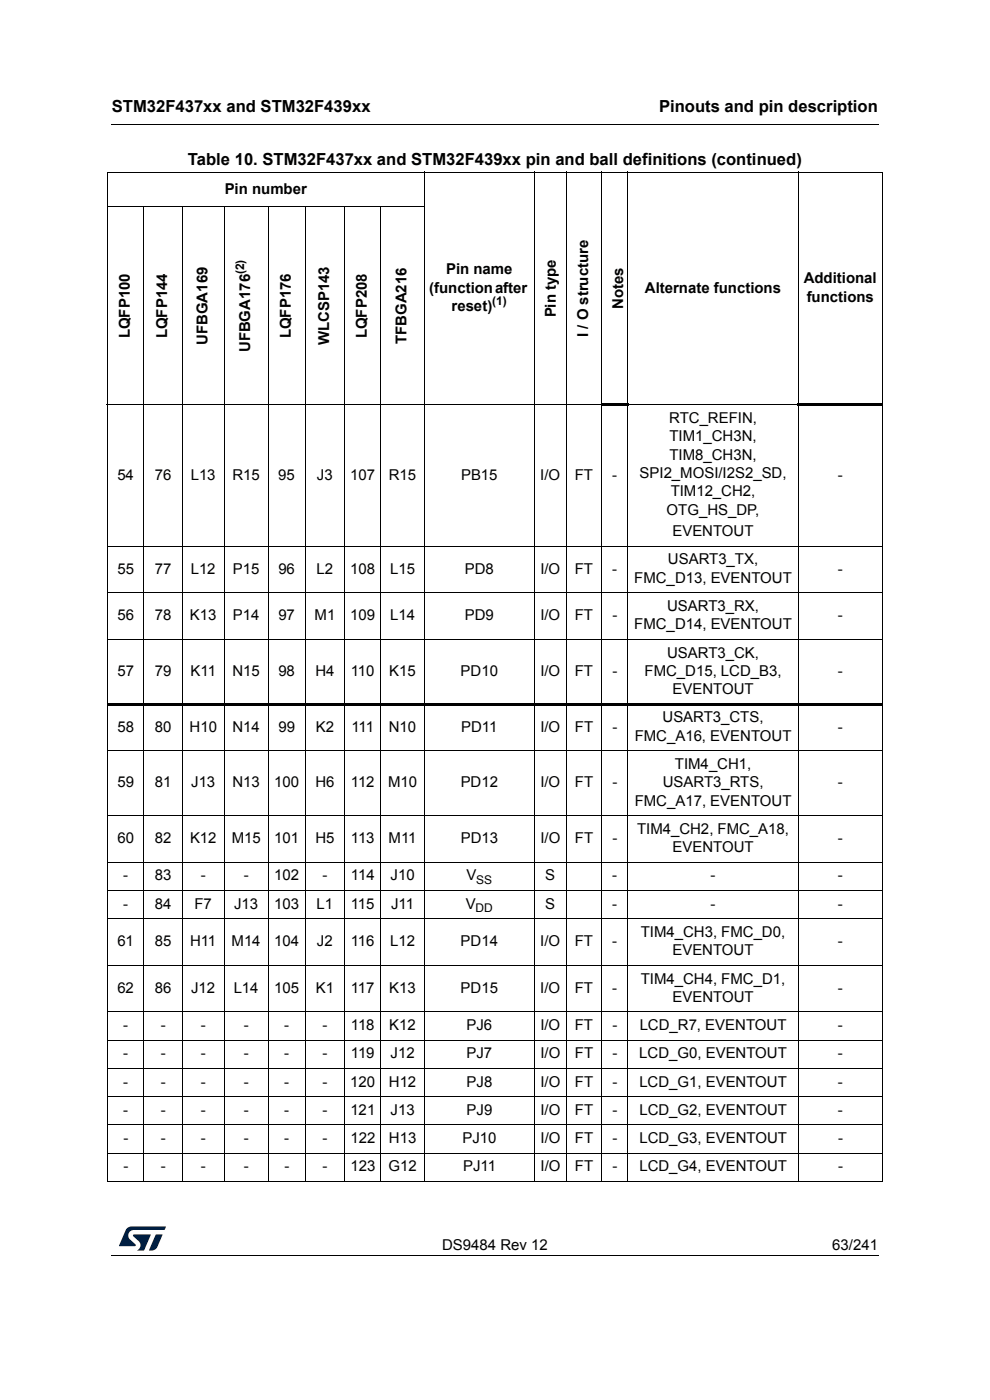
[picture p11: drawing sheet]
<svg xmlns="http://www.w3.org/2000/svg" width="210mm" height="297mm" viewBox="0 0 210 297" stroke-linecap="round" stroke-linejoin="round" font-family="sans-serif">
<path d="M23.6 26.2l.1 .2zM186.2 26.2l.1 .2zM23.6 266.2l.1 .2zM186.2 266.2l.1 .2z" fill="#000"/>
<path d="M23.7 26.3h162.5M23.7 266.3h162.5" fill="none" stroke="#000" stroke-width=".21"/>
<g fill="#001e41">
<path d="M26.9 260.6l.6-.4h.4l7.3 .1-.3 .6h-6.4a1.17 1.17 0 0 0-1.2 .7 1.17 1.17 0 0 0 .2 1.3l1.2 1.1 .1 .3h-3.5z"/>
<path d="M33.1 261.9h1.4l-1.1 2.6a1.37 1.37 0 0 1-1.8 .7z"/>
<path d="M28.3 261.9h3.7l-1.5 3.4h-1.4a1.23 1.23 0 0 0 .3-2l-1.1-1z"/>
</g>
<g fill="none" stroke="#000" stroke-width=".21">
<path d="M22.7 36.5h164.6M22.8 36.6v213.9M90 36.4v214.3M113.3 36.4v214.3M120.1 36.4v214.3M127.6 36.4v214.3M133.2 36.4v214.3M169.3 36.4v214.3M187.2 36.6v213.9M22.7 43.9h67.4M30.5 43.8v206.9M38.6 43.8v206.9"/>
<path d="M47.5 43.8v206.9M56.9 43.8v206.9M64.7 43.8v206.9M73.1 43.8v206.9M80.8 43.8v206.9M22.7 85.9h105M133.1 85.9h36.3M22.7 115.9h164.6M22.7 125.7h164.6M22.7 135.6h164.6M22.7 159.3h164.6M22.7 173h164.6"/>
<path d="M22.7 182.9h164.6M22.7 188.9h164.6M22.7 194.9h164.6M22.7 204.8h164.6M22.7 214.6h164.6M22.7 220.6h164.6M22.7 226.6h164.6M22.7 232.6h164.6M22.7 238.6h164.6M22.7 244.6h164.6M22.7 250.6h164.6"/>
</g>
<path d="M127.5 85.6h5.8v.5h-5.8zM169.2 85.6h18.1v.5h-18.1zM22.7 149.1h164.6v.6h-164.6z" fill="#000"/>
<g font-size="3.5">
<text x="23.7" y="23.9">STM32F437xx and STM32F439xx</text>
<text x="139.8" y="23.9">Pinouts and pin description</text>
<text x="39.9" y="35">Table 10. STM32F437xx and STM32F439xx pin and ball definitions (continued)</text>
</g>
<g font-size="3.2">
<text x="47.7" y="41.1">Pin number</text>
<text x="94.6" y="58.2">Pin name</text>
<text x="91" y="62.1">(function after</text>
<text x="95.8" y="65.9">reset)</text>
<text x="132.2" y="65.6" transform="rotate(-90 132.2 65.6)">Notes</text>
<text x="136.8" y="62.1">Alternate functions</text>
<text x="170.5" y="60.1">Additional</text>
<text x="171.1" y="64">functions</text>
<text x="27.5" y="71.8" transform="rotate(-90 27.5 71.8)">LQFP100</text>
<text x="35.5" y="71.8" transform="rotate(-90 35.5 71.8)">LQFP144</text>
<text x="61.7" y="71.8" transform="rotate(-90 61.7 71.8)">LQFP176</text>
<text x="77.8" y="71.8" transform="rotate(-90 77.8 71.8)">LQFP208</text>
<text x="117.9" y="67.4" transform="rotate(-90 117.9 67.4)">Pin type</text>
<text x="124.7" y="71.5" transform="rotate(-90 124.7 71.5)">I / O structure</text>
<text x="44" y="73.2" transform="rotate(-90 44 73.2)">UFBGA169</text>
<text x="53.1" y="74.7" transform="rotate(-90 53.1 74.7)">UFBGA176</text>
<text x="69.8" y="73.3" transform="rotate(-90 69.8 73.3)">WLCSP143</text>
<text x="86.3" y="73" transform="rotate(-90 86.3 73)">TFBGA216</text>
<text x="141.9" y="89.8">RTC_REFIN,</text>
<text x="142" y="93.6">TIM1_CH3N,</text>
<text x="24.9" y="101.8">54</text>
<text x="32.8" y="101.8">76</text>
<text x="40.5" y="101.8">L13</text>
<text x="49.3" y="101.8">R15</text>
<text x="59" y="101.8">95</text>
<text x="67.2" y="101.8">J3</text>
<text x="74.3" y="101.8">107</text>
<text x="82.5" y="101.8">R15</text>
<text x="97.8" y="101.8">PB15</text>
<text x="114.6" y="101.8">I/O</text>
<text x="121.9" y="101.8">FT</text>
<text x="129.9" y="101.8">-</text>
<text x="135.7" y="101.4">SPI2_MOSI/I2S2_SD,</text>
<text x="142" y="97.5">TIM8_CH3N,</text>
<text x="177.7" y="101.7">-</text>
<text x="142.3" y="105.3">TIM12_CH2,</text>
<text x="141.4" y="109.2">OTG_HS_DP,</text>
<text x="142.6" y="113.7">EVENTOUT</text>
<text x="141.7" y="119.7">USART3_TX,</text>
<text x="24.9" y="121.7">55</text>
<text x="32.8" y="121.7">77</text>
<text x="40.5" y="121.7">L12</text>
<text x="49.4" y="121.7">P15</text>
<text x="59" y="121.7">96</text>
<text x="67.2" y="121.7">L2</text>
<text x="74.3" y="121.7">108</text>
<text x="82.7" y="121.7">L15</text>
<text x="98.6" y="121.7">PD8</text>
<text x="114.6" y="121.7">I/O</text>
<text x="121.9" y="121.7">FT</text>
<text x="129.9" y="121.7">-</text>
<text x="134.5" y="123.6">FMC_D13, EVENTOUT</text>
<text x="177.7" y="121.7">-</text>
<text x="24.9" y="131.6">56</text>
<text x="32.8" y="131.6">78</text>
<text x="40.3" y="131.6">K13</text>
<text x="49.4" y="131.6">P14</text>
<text x="59" y="131.6">97</text>
<text x="66.7" y="131.6">M1</text>
<text x="74.3" y="131.6">109</text>
<text x="82.7" y="131.6">L14</text>
<text x="98.6" y="131.6">PD9</text>
<text x="114.6" y="131.6">I/O</text>
<text x="121.9" y="131.6">FT</text>
<text x="129.9" y="131.6">-</text>
<text x="141.5" y="129.6">USART3_RX,</text>
<text x="177.7" y="131.6">-</text>
<text x="134.6" y="133.5">FMC_D14, EVENTOUT</text>
<text x="24.9" y="143.4">57</text>
<text x="32.8" y="143.4">79</text>
<text x="40.4" y="143.4">K11</text>
<text x="49.3" y="143.4">N15</text>
<text x="59" y="143.4">98</text>
<text x="66.9" y="143.4">H4</text>
<text x="74.4" y="143.4">110</text>
<text x="82.6" y="143.4">K15</text>
<text x="97.7" y="143.4">PD10</text>
<text x="114.6" y="143.4">I/O</text>
<text x="121.9" y="143.4">FT</text>
<text x="129.9" y="143.4">-</text>
<text x="136.7" y="143.4">FMC_D15, LCD_B3,</text>
<text x="141.5" y="139.5">USART3_CK,</text>
<text x="177.7" y="143.4">-</text>
<text x="142.7" y="147.3">EVENTOUT</text>
<text x="24.9" y="155.2">58</text>
<text x="32.8" y="155.2">80</text>
<text x="40.2" y="155.2">H10</text>
<text x="49.3" y="155.2">N14</text>
<text x="59.1" y="155.2">99</text>
<text x="67" y="155.2">K2</text>
<text x="74.5" y="155.2">111</text>
<text x="82.5" y="155.2">N10</text>
<text x="97.8" y="155.2">PD11</text>
<text x="114.6" y="155.2">I/O</text>
<text x="121.9" y="155.2">FT</text>
<text x="129.9" y="155.2">-</text>
<text x="140.5" y="153.3">USART3_CTS,</text>
<text x="177.7" y="155.2">-</text>
<text x="134.6" y="157.1">FMC_A16, EVENTOUT</text>
<text x="24.9" y="167">59</text>
<text x="32.9" y="167">81</text>
<text x="40.6" y="167">J13</text>
<text x="49.3" y="167">N13</text>
<text x="58.2" y="167">100</text>
<text x="66.9" y="167">H6</text>
<text x="74.4" y="167">112</text>
<text x="82.3" y="167">M10</text>
<text x="97.7" y="167">PD12</text>
<text x="114.6" y="167">I/O</text>
<text x="121.9" y="167">FT</text>
<text x="129.9" y="167">-</text>
<text x="140.6" y="167">USART3_RTS,</text>
<text x="143.2" y="163.1">TIM4_CH1,</text>
<text x="177.7" y="167">-</text>
<text x="134.6" y="170.9">FMC_A17, EVENTOUT</text>
<text x="24.9" y="178.8">60</text>
<text x="32.9" y="178.8">82</text>
<text x="40.3" y="178.8">K12</text>
<text x="49.1" y="178.8">M15</text>
<text x="58.2" y="178.8">101</text>
<text x="66.9" y="178.8">H5</text>
<text x="74.4" y="178.8">113</text>
<text x="82.4" y="178.8">M11</text>
<text x="97.7" y="178.8">PD13</text>
<text x="114.6" y="178.8">I/O</text>
<text x="121.9" y="178.8">FT</text>
<text x="129.9" y="178.8">-</text>
<text x="135.1" y="176.9">TIM4_CH2, FMC_A18,</text>
<text x="177.7" y="178.8">-</text>
<text x="142.7" y="180.8">EVENTOUT</text>
<text x="26.2" y="186.8">-</text>
<text x="32.9" y="186.8">83</text>
<text x="42.6" y="186.8">-</text>
<text x="51.7" y="186.8">-</text>
<text x="58.2" y="186.8">102</text>
<text x="68.4" y="186.8">-</text>
<text x="74.4" y="186.8">114</text>
<text x="82.9" y="186.8">J10</text>
<text x="98.9" y="186.8">V</text>
<text x="115.7" y="186.8">S</text>
<text x="129.9" y="186.8">-</text>
<text x="150.7" y="186.8">-</text>
<text x="177.7" y="186.8">-</text>
<text x="26.1" y="192.8">-</text>
<text x="32.8" y="192.8">84</text>
<text x="41.2" y="192.8">F7</text>
<text x="49.6" y="192.8">J13</text>
<text x="58.2" y="192.8">103</text>
<text x="67.1" y="192.8">L1</text>
<text x="74.4" y="192.8">115</text>
<text x="82.9" y="192.8">J11</text>
<text x="98.8" y="192.8">V</text>
<text x="115.7" y="192.8">S</text>
<text x="129.9" y="192.8">-</text>
<text x="150.7" y="192.8">-</text>
<text x="177.7" y="192.8">-</text>
<text x="24.9" y="200.7">61</text>
<text x="32.8" y="200.7">85</text>
<text x="40.3" y="200.7">H11</text>
<text x="49.1" y="200.7">M14</text>
<text x="58.2" y="200.7">104</text>
<text x="67.2" y="200.7">J2</text>
<text x="74.4" y="200.7">116</text>
<text x="82.7" y="200.7">L12</text>
<text x="97.7" y="200.7">PD14</text>
<text x="114.6" y="200.7">I/O</text>
<text x="121.9" y="200.7">FT</text>
<text x="129.9" y="200.7">-</text>
<text x="135.9" y="198.8">TIM4_CH3, FMC_D0,</text>
<text x="142.6" y="202.7">EVENTOUT</text>
<text x="177.7" y="200.7">-</text>
<text x="135.9" y="208.6">TIM4_CH4, FMC_D1,</text>
<text x="24.9" y="210.6">62</text>
<text x="32.8" y="210.6">86</text>
<text x="40.5" y="210.6">J12</text>
<text x="49.6" y="210.6">L14</text>
<text x="58.2" y="210.6">105</text>
<text x="67" y="210.6">K1</text>
<text x="74.4" y="210.6">117</text>
<text x="82.6" y="210.6">K13</text>
<text x="97.7" y="210.6">PD15</text>
<text x="114.6" y="210.6">I/O</text>
<text x="121.9" y="210.6">FT</text>
<text x="129.9" y="210.6">-</text>
<text x="142.7" y="212.5">EVENTOUT</text>
<text x="177.7" y="210.6">-</text>
<text x="26.1" y="218.5">-</text>
<text x="34.1" y="218.5">-</text>
<text x="42.6" y="218.5">-</text>
<text x="51.7" y="218.5">-</text>
<text x="60.3" y="218.5">-</text>
<text x="68.4" y="218.5">-</text>
<text x="74.4" y="218.5">118</text>
<text x="82.6" y="218.5">K12</text>
<text x="99" y="218.5">PJ6</text>
<text x="114.6" y="218.5">I/O</text>
<text x="121.9" y="218.5">FT</text>
<text x="129.9" y="218.5">-</text>
<text x="135.7" y="218.5">LCD_R7, EVENTOUT</text>
<text x="177.7" y="218.5">-</text>
<text x="26.1" y="224.5">-</text>
<text x="34.1" y="224.5">-</text>
<text x="42.6" y="224.5">-</text>
<text x="51.7" y="224.5">-</text>
<text x="60.3" y="224.5">-</text>
<text x="68.4" y="224.5">-</text>
<text x="74.4" y="224.5">119</text>
<text x="82.8" y="224.5">J12</text>
<text x="99" y="224.5">PJ7</text>
<text x="114.6" y="224.5">I/O</text>
<text x="121.9" y="224.5">FT</text>
<text x="129.9" y="224.5">-</text>
<text x="135.6" y="224.5">LCD_G0, EVENTOUT</text>
<text x="177.7" y="224.5">-</text>
<text x="26.2" y="230.5">-</text>
<text x="34.1" y="230.5">-</text>
<text x="42.6" y="230.5">-</text>
<text x="51.7" y="230.5">-</text>
<text x="60.3" y="230.5">-</text>
<text x="68.4" y="230.5">-</text>
<text x="74.3" y="230.5">120</text>
<text x="82.5" y="230.5">H12</text>
<text x="99" y="230.5">PJ8</text>
<text x="114.6" y="230.5">I/O</text>
<text x="121.9" y="230.5">FT</text>
<text x="129.9" y="230.5">-</text>
<text x="135.6" y="230.5">LCD_G1, EVENTOUT</text>
<text x="177.7" y="230.5">-</text>
<text x="26.2" y="236.5">-</text>
<text x="34.1" y="236.5">-</text>
<text x="42.6" y="236.5">-</text>
<text x="51.7" y="236.5">-</text>
<text x="60.3" y="236.5">-</text>
<text x="68.4" y="236.5">-</text>
<text x="74.3" y="236.5">121</text>
<text x="82.9" y="236.5">J13</text>
<text x="99" y="236.5">PJ9</text>
<text x="114.6" y="236.5">I/O</text>
<text x="121.9" y="236.5">FT</text>
<text x="129.9" y="236.5">-</text>
<text x="135.6" y="236.5">LCD_G2, EVENTOUT</text>
<text x="177.8" y="236.5">-</text>
<text x="26.2" y="242.5">-</text>
<text x="34.1" y="242.5">-</text>
<text x="42.6" y="242.5">-</text>
<text x="51.7" y="242.5">-</text>
<text x="60.3" y="242.5">-</text>
<text x="68.4" y="242.5">-</text>
<text x="74.3" y="242.5">122</text>
<text x="82.5" y="242.5">H13</text>
<text x="98.1" y="242.5">PJ10</text>
<text x="114.6" y="242.5">I/O</text>
<text x="122" y="242.5">FT</text>
<text x="129.9" y="242.5">-</text>
<text x="135.6" y="242.5">LCD_G3, EVENTOUT</text>
<text x="177.8" y="242.5">-</text>
<text x="26.2" y="248.5">-</text>
<text x="34.1" y="248.5">-</text>
<text x="42.6" y="248.5">-</text>
<text x="51.7" y="248.5">-</text>
<text x="60.3" y="248.5">-</text>
<text x="68.4" y="248.5">-</text>
<text x="74.3" y="248.5">123</text>
<text x="82.4" y="248.5">G12</text>
<text x="98.2" y="248.5">PJ11</text>
<text x="114.7" y="248.5">I/O</text>
<text x="122" y="248.5">FT</text>
<text x="129.9" y="248.5">-</text>
<text x="135.6" y="248.5">LCD_G4, EVENTOUT</text>
<text x="177.8" y="248.5">-</text>
<text x="93.8" y="265.1">DS9484 Rev 12</text>
<text x="176.5" y="265.1">63/241</text>
</g>
<g font-size="2.5">
<text x="51.8" y="58.2" transform="rotate(-90 51.8 58.2)">(2)</text>
<text x="104.4" y="64.7">(1)</text>
<text x="101" y="187.6">SS</text>
<text x="100.9" y="193.6">DD</text>
</g>
</svg>
